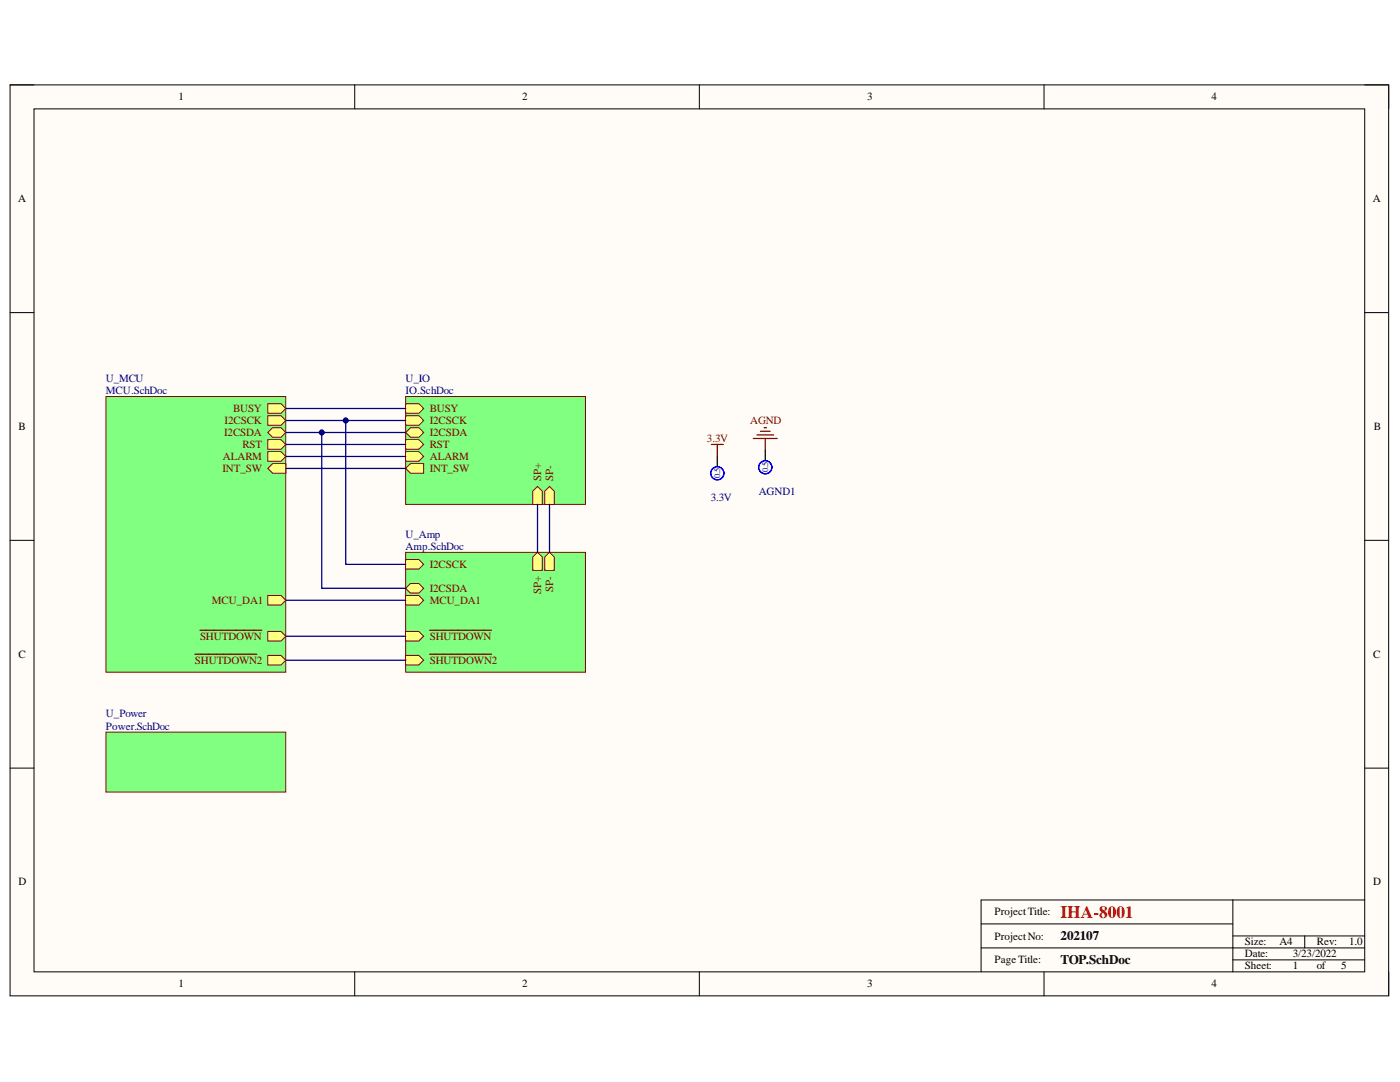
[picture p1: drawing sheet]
<svg xmlns="http://www.w3.org/2000/svg" width="279mm" height="216mm" viewBox="0 0 279 216" stroke-linecap="round" stroke-linejoin="round" font-family="sans-serif">
<path d="M2 16.9h275.1v181.8h-275.1z" fill-rule="evenodd" fill="#fffcf8"/>
<path d="M2 16.9h275.1v181.8h-275.1z" fill="none" stroke="#000" stroke-width=".2"/>
<path d="M6.8 21.7h265.6v172.2h-265.6z" fill-rule="evenodd" fill="#fffcf8"/>
<g fill="none" stroke="#000" stroke-width=".2">
<path d="M2 16.9h4.8M70.8 16.9v4.8M139.6 16.9v4.8M208.4 16.9v4.8M272.4 16.9h4.7v4.8M6.8 21.7h265.6v172.2h-265.6zM2 62.4h4.8M272.4 62.4h4.7M2 107.8h4.8M272.4 107.8h4.7M2 153.3h4.8M272.4 153.3h4.7"/>
<path d="M246 179.6v14.3M272.4 179.6h-76.6v14.3M70.8 193.9v4.8M139.6 193.9v4.8M195.8 189.1h76.6M195.8 184.4h50.2M208.4 193.9v4.8M246 191.5h26.4M246 186.8h26.4M260.4 186.8v2.3M277.1 193.9v4.8"/>
</g>
<path d="M81 110.2h35.8v23.9h-35.8z" fill-rule="evenodd" fill="#80ff80"/>
<path d="M81 110.2h35.8v23.9h-35.8z" fill="none" stroke="#800000" stroke-width=".2"/>
<path d="M106.3 111.2l1-1 .9 1v2.6h-1.9z" fill-rule="evenodd" fill="#ffff80"/>
<path d="M106.3 111.2l1-1 .9 1v2.6h-1.9z" fill="none" stroke="#800000" stroke-width=".2"/>
<path d="M108.7 111.2l1-1 .9 1v2.6h-1.9z" fill-rule="evenodd" fill="#ffff80"/>
<path d="M108.7 111.2l1-1 .9 1v2.6h-1.9z" fill="none" stroke="#800000" stroke-width=".2"/>
<path d="M81 118.8h2.6l.9 1-.9 .9h-2.6z" fill-rule="evenodd" fill="#ffff80"/>
<path d="M81 118.8h2.6l.9 1-.9 .9h-2.6z" fill="none" stroke="#800000" stroke-width=".2"/>
<path d="M81 126h2.6l.9 1-.9 .9h-2.6z" fill-rule="evenodd" fill="#ffff80"/>
<path d="M81 126h2.6l.9 1-.9 .9h-2.6z" fill="none" stroke="#800000" stroke-width=".2"/>
<path d="M85.7 125.8h12.4" fill="none" stroke="#800000" stroke-width=".25"/>
<path d="M81 111.7h2.6l.9 .9-.9 1h-2.6z" fill-rule="evenodd" fill="#ffff80"/>
<path d="M81 111.7h2.6l.9 .9-.9 1h-2.6z" fill="none" stroke="#800000" stroke-width=".2"/>
<path d="M81 117.4l.9-1h1.7l.9 1-.9 .9h-1.7z" fill-rule="evenodd" fill="#ffff80"/>
<path d="M81 117.4l.9-1h1.7l.9 1-.9 .9h-1.7z" fill="none" stroke="#800000" stroke-width=".2"/>
<path d="M81 130.8h2.6l.9 .9-.9 1h-2.6z" fill-rule="evenodd" fill="#ffff80"/>
<path d="M81 130.8h2.6l.9 .9-.9 1h-2.6z" fill="none" stroke="#800000" stroke-width=".2"/>
<path d="M85.7 130.5h12.4" fill="none" stroke="#800000" stroke-width=".25"/>
<path d="M21.1 79.1h35.9v55h-35.9z" fill-rule="evenodd" fill="#80ff80"/>
<path d="M21.1 79.1h35.9v55h-35.9z" fill="none" stroke="#800000" stroke-width=".2"/>
<path d="M53.4 82.9h2.7l.9 1-.9 1h-2.7z" fill-rule="evenodd" fill="#ffff80"/>
<path d="M53.4 82.9h2.7l.9 1-.9 1h-2.7z" fill="none" stroke="#800000" stroke-width=".2"/>
<path d="M53.4 86.3l1-1h1.7l.9 1-.9 1h-1.7z" fill-rule="evenodd" fill="#ffff80"/>
<path d="M53.4 86.3l1-1h1.7l.9 1-.9 1h-1.7z" fill="none" stroke="#800000" stroke-width=".2"/>
<path d="M53.4 90.1h2.7l.9 1-.9 .9h-2.7z" fill-rule="evenodd" fill="#ffff80"/>
<path d="M53.4 90.1h2.7l.9 1-.9 .9h-2.7z" fill="none" stroke="#800000" stroke-width=".2"/>
<path d="M53.4 80.6h2.7l.9 .9-.9 1h-2.7z" fill-rule="evenodd" fill="#ffff80"/>
<path d="M53.4 80.6h2.7l.9 .9-.9 1h-2.7z" fill="none" stroke="#800000" stroke-width=".2"/>
<path d="M53.4 118.8h2.7l.9 1-.9 .9h-2.7z" fill-rule="evenodd" fill="#ffff80"/>
<path d="M53.4 118.8h2.7l.9 1-.9 .9h-2.7z" fill="none" stroke="#800000" stroke-width=".2"/>
<path d="M53.4 87.7h2.7l.9 1-.9 .9h-2.7z" fill-rule="evenodd" fill="#ffff80"/>
<path d="M53.4 87.7h2.7l.9 1-.9 .9h-2.7z" fill="none" stroke="#800000" stroke-width=".2"/>
<path d="M53.4 93.5l1-1h2.6v1.9h-2.6z" fill-rule="evenodd" fill="#ffff80"/>
<path d="M53.4 93.5l1-1h2.6v1.9h-2.6z" fill="none" stroke="#800000" stroke-width=".2"/>
<path d="M53.4 126h2.7l.9 1-.9 .9h-2.7z" fill-rule="evenodd" fill="#ffff80"/>
<path d="M53.4 126h2.7l.9 1-.9 .9h-2.7z" fill="none" stroke="#800000" stroke-width=".2"/>
<path d="M39.9 125.8h12.3" fill="none" stroke="#800000" stroke-width=".25"/>
<path d="M53.4 130.8h2.7l.9 .9-.9 1h-2.7z" fill-rule="evenodd" fill="#ffff80"/>
<path d="M53.4 130.8h2.7l.9 .9-.9 1h-2.7z" fill="none" stroke="#800000" stroke-width=".2"/>
<path d="M38.9 130.5h12.4" fill="none" stroke="#800000" stroke-width=".25"/>
<path d="M21.1 146.1h35.9v11.9h-35.9z" fill-rule="evenodd" fill="#80ff80"/>
<path d="M21.1 146.1h35.9v11.9h-35.9z" fill="none" stroke="#800000" stroke-width=".2"/>
<path d="M81 79.1h35.8v21.5h-35.8z" fill-rule="evenodd" fill="#80ff80"/>
<path d="M81 79.1h35.8v21.5h-35.8z" fill="none" stroke="#800000" stroke-width=".2"/>
<path d="M106.3 98l1-.9 .9 .9v2.6h-1.9z" fill-rule="evenodd" fill="#ffff80"/>
<path d="M106.3 98l1-.9 .9 .9v2.6h-1.9z" fill="none" stroke="#800000" stroke-width=".2"/>
<path d="M108.7 98l1-.9 .9 .9v2.6h-1.9z" fill-rule="evenodd" fill="#ffff80"/>
<path d="M108.7 98l1-.9 .9 .9v2.6h-1.9z" fill="none" stroke="#800000" stroke-width=".2"/>
<path d="M81 80.6h2.6l.9 .9-.9 1h-2.6z" fill-rule="evenodd" fill="#ffff80"/>
<path d="M81 80.6h2.6l.9 .9-.9 1h-2.6z" fill="none" stroke="#800000" stroke-width=".2"/>
<path d="M81 82.9h2.6l.9 1-.9 1h-2.6z" fill-rule="evenodd" fill="#ffff80"/>
<path d="M81 82.9h2.6l.9 1-.9 1h-2.6z" fill="none" stroke="#800000" stroke-width=".2"/>
<path d="M81 86.3l.9-1h1.7l.9 1-.9 1h-1.7z" fill-rule="evenodd" fill="#ffff80"/>
<path d="M81 86.3l.9-1h1.7l.9 1-.9 1h-1.7z" fill="none" stroke="#800000" stroke-width=".2"/>
<path d="M81 93.5l.9-1h2.6v1.9h-2.6z" fill-rule="evenodd" fill="#ffff80"/>
<path d="M81 93.5l.9-1h2.6v1.9h-2.6z" fill="none" stroke="#800000" stroke-width=".2"/>
<path d="M81 87.7h2.6l.9 1-.9 .9h-2.6z" fill-rule="evenodd" fill="#ffff80"/>
<path d="M81 87.7h2.6l.9 1-.9 .9h-2.6z" fill="none" stroke="#800000" stroke-width=".2"/>
<path d="M81 90.1h2.6l.9 1-.9 .9h-2.6z" fill-rule="evenodd" fill="#ffff80"/>
<path d="M81 90.1h2.6l.9 1-.9 .9h-2.6z" fill="none" stroke="#800000" stroke-width=".2"/>
<path d="M142 88.7h2.4M143.2 88.7v2.4M150.3 87.5h4.8M151.1 86.8h3.3M151.8 86.1h1.9M152.5 85.3h.5M152.7 87.5v2.4" fill="none" stroke="#800000" stroke-width=".25"/>
<g fill="none" stroke="#00f" stroke-width=".25">
<circle cx="143.2" cy="94.4" r="1.31"/>
<circle cx="152.7" cy="93.2" r="1.31"/>
</g>
<path d="M143.2 91.1v1.9M152.7 89.9v1.9" fill="none" stroke="#000" stroke-width=".25"/>
<path d="M64.2 86.3v31.1h16.8" fill="none" stroke="#000080" stroke-width=".25"/>
<circle cx="64.2" cy="86.3" r=".48" fill="#000080"/>
<circle cx="64.2" cy="86.3" r=".48" fill="none" stroke="#000080" stroke-width=".2"/>
<path d="M57 86.3h24M57 93.5h24M57 91.1h24M57 88.7h24M57 119.8h24M57 127h24" fill="none" stroke="#000080" stroke-width=".25"/>
<circle cx="64.2" cy="86.3" r=".48" fill="#000080"/>
<circle cx="64.2" cy="86.3" r=".48" fill="none" stroke="#000080" stroke-width=".2"/>
<path d="M57 83.9h24" fill="none" stroke="#000080" stroke-width=".25"/>
<circle cx="69" cy="83.9" r=".48" fill="#000080"/>
<circle cx="69" cy="83.9" r=".48" fill="none" stroke="#000080" stroke-width=".2"/>
<path d="M57 81.5h24M69 83.9v28.7h12" fill="none" stroke="#000080" stroke-width=".25"/>
<circle cx="69" cy="83.9" r=".48" fill="#000080"/>
<circle cx="69" cy="83.9" r=".48" fill="none" stroke="#000080" stroke-width=".2"/>
<path d="M107.3 100.6v9.6M109.7 100.6v9.6M57 131.7h24" fill="none" stroke="#000080" stroke-width=".25"/>
<text font-size="3.5" fill="#f00" x="211.6" y="183.1">IHA-8001</text>
<g font-size="2.6">
<text x="211.6" y="187.6">202107</text>
<text x="211.6" y="192.4">TOP.SchDoc</text>
</g>
<g font-size="2.2">
<text x="35.6" y="20">1</text>
<text x="104.2" y="20">2</text>
<text x="173.1" y="20">3</text>
<text x="241.7" y="20">4</text>
<text x="3.6" y="40.3">A</text>
<text x="274" y="40.3">A</text>
<text x="3.7" y="85.8">B</text>
<text x="274.1" y="85.8">B</text>
<text x="3.7" y="131.2">C</text>
<text x="274.1" y="131.2">C</text>
<text x="3.7" y="176.7">D</text>
<text x="274.1" y="176.7">D</text>
<text x="198.4" y="182.7">ProjectTitle:</text>
<text x="198.4" y="187.5">ProjectNo:</text>
<text x="248.4" y="188.7">Size:</text>
<text x="248.4" y="191">Date:</text>
<text x="255.4" y="188.7">A4</text>
<text x="258" y="191">3/23/2022</text>
<text x="262.8" y="188.7">Rev:</text>
<text x="269.2" y="188.7">1.0</text>
<text x="35.6" y="197">1</text>
<text x="104.2" y="197">2</text>
<text x="173.1" y="197">3</text>
<text x="198.4" y="192.2">PageTitle:</text>
<text x="241.7" y="197">4</text>
<text x="248.4" y="193.4">Sheet:</text>
<text x="258" y="193.4">1</text>
<text x="262.8" y="193.4">of</text>
<text x="267.6" y="193.4">5</text>
</g>
<g font-size="2.2" fill="#000080">
<text x="21.1" y="76.2">U_MCU</text>
<text x="80.9" y="76.2">U_IO</text>
<text x="21.1" y="78.6">MCU.SchDoc</text>
<text x="80.9" y="78.6">IO.SchDoc</text>
<text x="141.9" y="100">3.3V</text>
<text x="151.4" y="98.9">AGND1</text>
<text x="80.9" y="107.3">U_Amp</text>
<text x="80.9" y="109.7">Amp.SchDoc</text>
<text x="21.1" y="143.2">U_Power</text>
<text x="21.1" y="145.6">Power.SchDoc</text>
</g>
<g font-size="2.2" fill="#800000">
<text x="46.5" y="82.2">BUSY</text>
<text x="85.8" y="82.2">BUSY</text>
<text x="44.7" y="87">I2CSDA</text>
<text x="44.8" y="84.6">I2CSCK</text>
<text x="48.4" y="89.4">RST</text>
<text x="85.8" y="84.6">I2CSCK</text>
<text x="85.8" y="87">I2CSDA</text>
<text x="85.8" y="89.4">RST</text>
<text x="141.1" y="88.2">3.3V</text>
<text x="149.7" y="84.6">AGND</text>
<text x="44.4" y="94.2">INT_SW</text>
<text x="44.5" y="91.8">ALARM</text>
<text x="85.8" y="94.2">INT_SW</text>
<text x="85.8" y="91.8">ALARM</text>
<text x="108" y="95.9" transform="rotate(-90 108 95.9)">SP+</text>
<text x="110.4" y="95.9" transform="rotate(-90 110.4 95.9)">SP-</text>
<text x="85.8" y="113.3">I2CSCK</text>
<text x="85.8" y="118.1">I2CSDA</text>
<text x="108" y="118.6" transform="rotate(-90 108 118.6)">SP+</text>
<text x="110.4" y="118.1" transform="rotate(-90 110.4 118.1)">SP-</text>
<text x="42.3" y="120.5">MCU_DA1</text>
<text x="85.8" y="120.5">MCU_DA1</text>
<text x="39.9" y="127.7">SHUTDOWN</text>
<text x="85.8" y="127.7">SHUTDOWN</text>
<text x="38.9" y="132.4">SHUTDOWN2</text>
<text x="85.8" y="132.4">SHUTDOWN2</text>
</g>
<g font-size="1.7" fill="#000080">
<text x="143.7" y="95.4" transform="rotate(-90 143.7 95.4)">0.5</text>
<text x="153.3" y="94.2" transform="rotate(-90 153.3 94.2)">0.5</text>
</g>
</svg>
